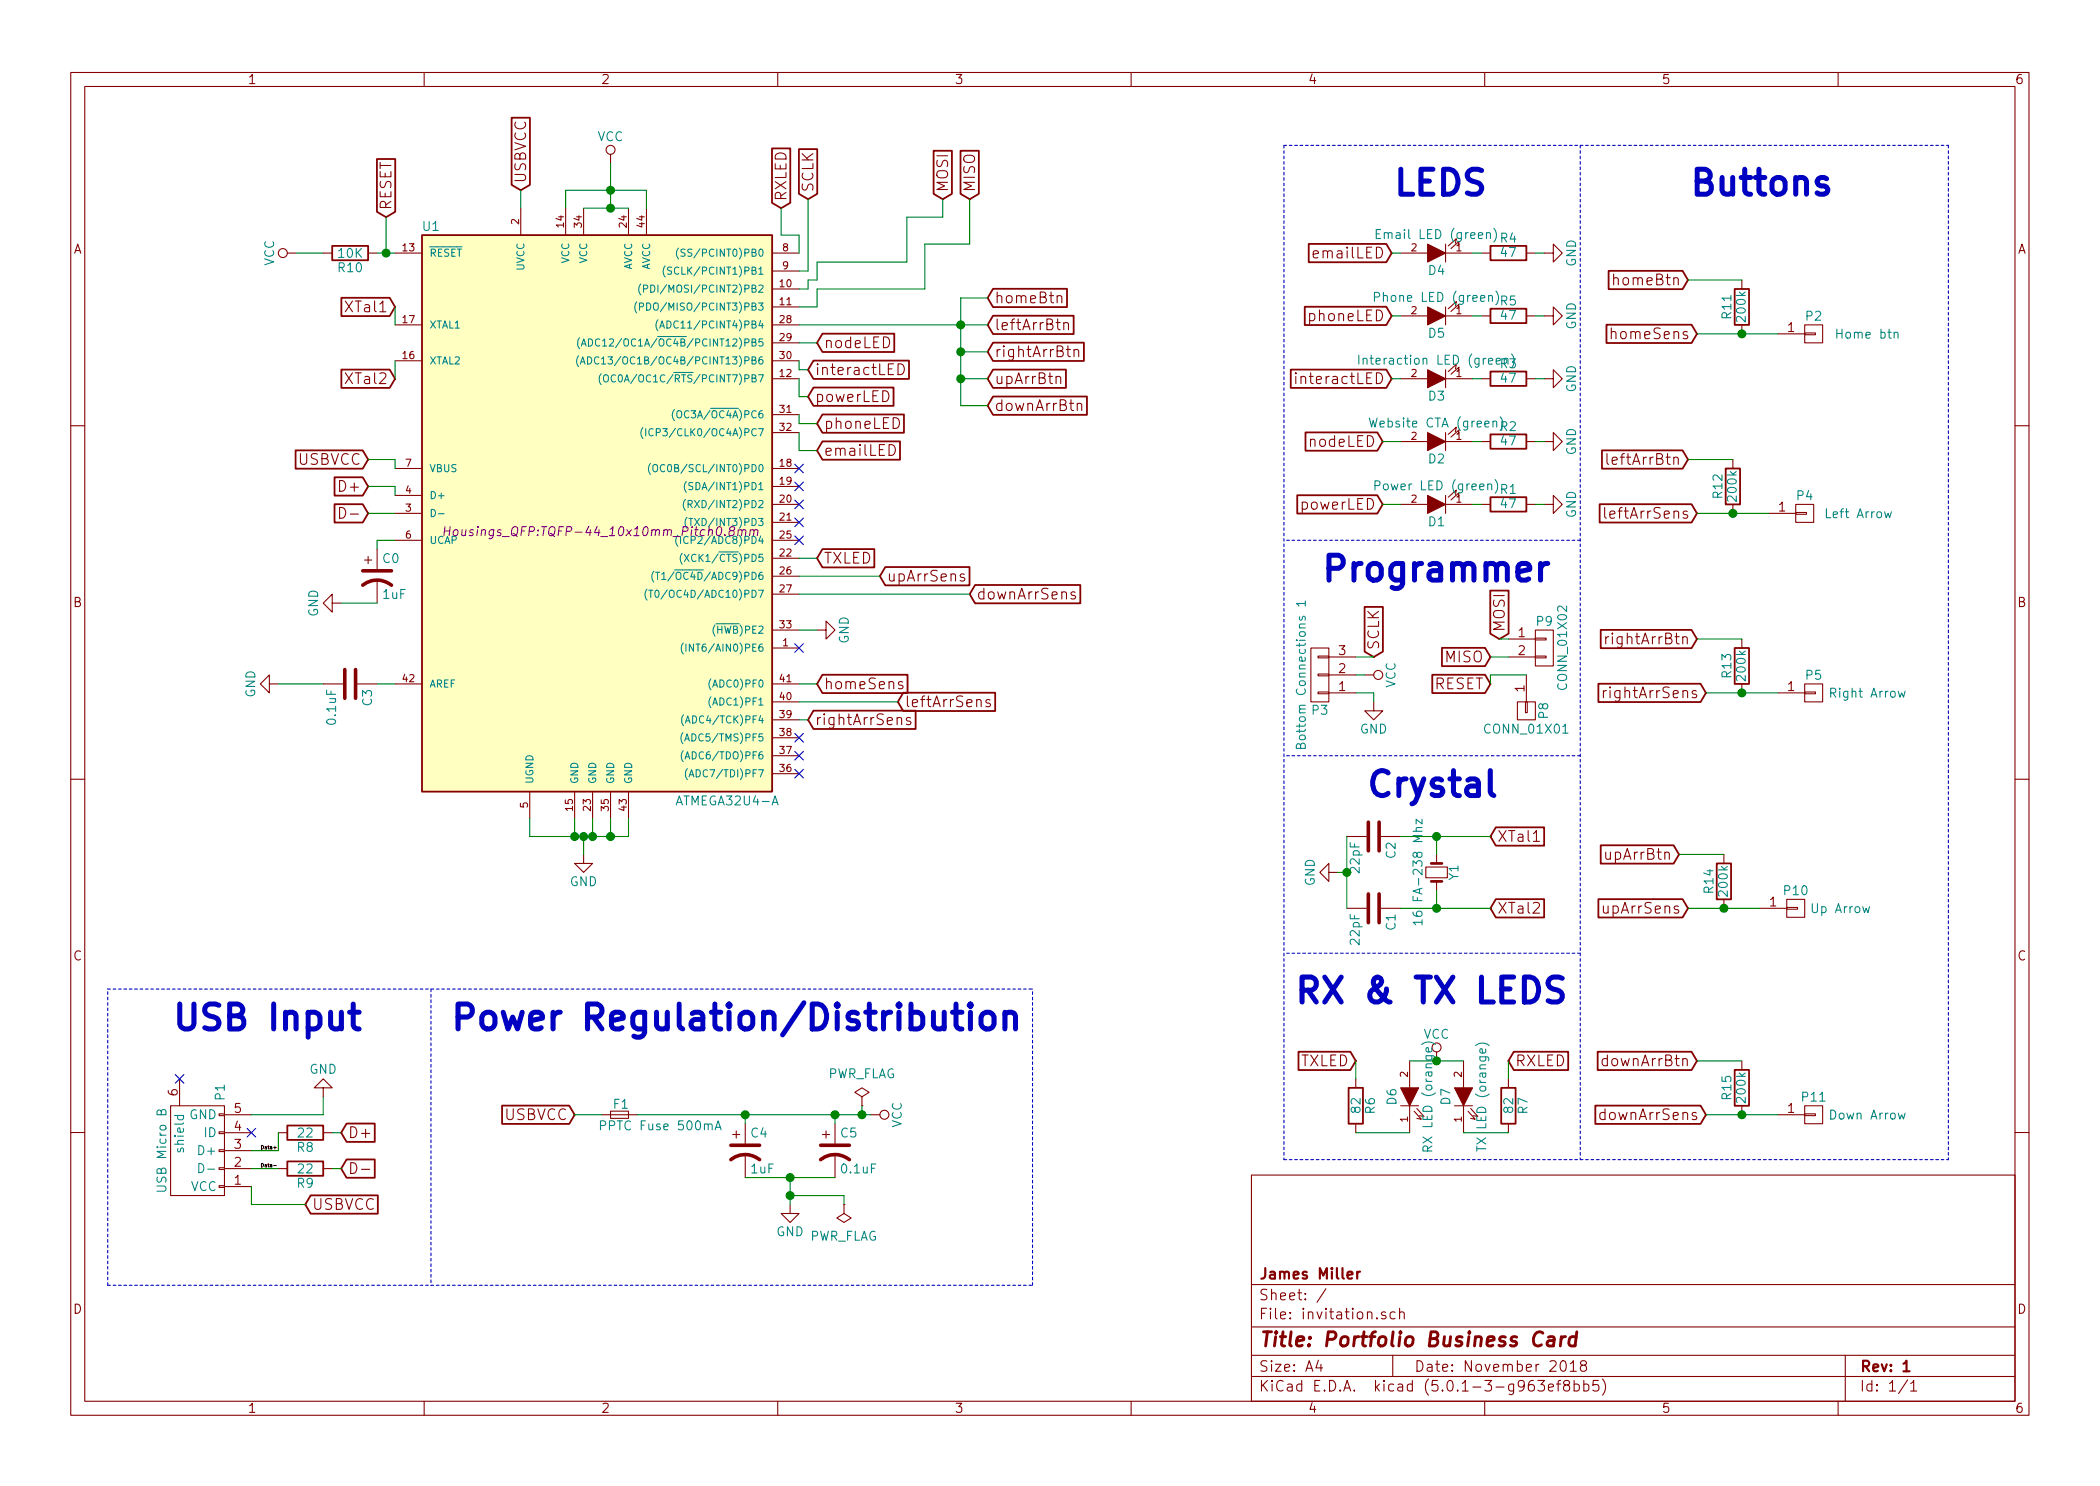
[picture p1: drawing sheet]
EESchema Schematic File Version 4
LIBS:invitation-cache
EELAYER 26 0
EELAYER END
$Descr A4 11693 8268
encoding utf-8
Sheet 1 1
Title "Portfolio Business Card"
Date "November 2018"
Rev "1"
Comp "James Miller"
Comment1 ""
Comment2 ""
Comment3 ""
Comment4 ""
$EndDescr
$Comp
L Device:R R8
U 1 1
P 1700 6300
F 0 "R8" V 1780 6300 50  0000 C CNN
F 1 "22" V 1700 6300 50  0000 C CNN
F 2 "Resistors_SMD:R_0805" V 1630 6300 50  0001 C CNN
F 3 "" H 1700 6300 50  0000 C CNN
	1    1700 6300
	0    1    1    0   
$EndComp
$Comp
L Device:R R10
U 1 1
P 1950 1400
F 0 "R10" V 2030 1400 50  0000 C CNN
F 1 "10K" V 1950 1400 50  0000 C CNN
F 2 "Resistors_SMD:R_0805" V 1880 1400 50  0001 C CNN
F 3 "" H 1950 1400 50  0000 C CNN
	1    1950 1400
	0    1    1    0   
$EndComp
$Comp
L Device:R R6
U 1 1
P 7550 6150
F 0 "R6" V 7630 6150 50  0000 C CNN
F 1 "82" V 7550 6150 50  0000 C CNN
F 2 "Resistors_SMD:R_0805" V 7480 6150 50  0001 C CNN
F 3 "" H 7550 6150 50  0000 C CNN
	1    7550 6150
	1    0    0    -1  
$EndComp
$Comp
L Device:R R9
U 1 1
P 1700 6500
F 0 "R9" V 1780 6500 50  0000 C CNN
F 1 "22" V 1700 6500 50  0000 C CNN
F 2 "Resistors_SMD:R_0805" V 1630 6500 50  0001 C CNN
F 3 "" H 1700 6500 50  0000 C CNN
	1    1700 6500
	0    1    1    0   
$EndComp
$Comp
L Device:R R7
U 1 1
P 8400 6150
F 0 "R7" V 8480 6150 50  0000 C CNN
F 1 "82" V 8400 6150 50  0000 C CNN
F 2 "Resistors_SMD:R_0805" V 8330 6150 50  0001 C CNN
F 3 "" H 8400 6150 50  0000 C CNN
	1    8400 6150
	1    0    0    -1  
$EndComp
$Comp
L Device:C C3
U 1 1
P 1950 3800
F 0 "C3" H 1975 3900 50  0000 L CNN
F 1 "0.1uF" H 1975 3700 50  0000 L CNN
F 2 "Capacitors_SMD:C_0805" H 1988 3650 50  0001 C CNN
F 3 "" H 1950 3800 50  0000 C CNN
	1    1950 3800
	0    1    1    0   
$EndComp
$Comp
L power:GND #PWR01
U 1 1
P 7450 4850
F 0 "#PWR01" H 7450 4600 50  0001 C CNN
F 1 "GND" H 7450 4700 50  0000 C CNN
F 2 "" H 7450 4850 50  0000 C CNN
F 3 "" H 7450 4850 50  0000 C CNN
	1    7450 4850
	0    1    1    0   
$EndComp
$Comp
L power:GND #PWR02
U 1 1
P 1550 3800
F 0 "#PWR02" H 1550 3550 50  0001 C CNN
F 1 "GND" H 1550 3650 50  0000 C CNN
F 2 "" H 1550 3800 50  0000 C CNN
F 3 "" H 1550 3800 50  0000 C CNN
	1    1550 3800
	0    1    1    0   
$EndComp
$Comp
L invitation-rescue:USB_OTG P1
U 1 1
P 1100 6400
F 0 "P1" H 1425 6275 50  0000 C CNN
F 1 "USB Micro B" H 1100 6600 50  0000 C CNN
F 2 "Connect:USB_Micro-B" V 1050 6300 50  0001 C CNN
F 3 "" V 1050 6300 50  0000 C CNN
	1    1100 6400
	0    -1   -1   0   
$EndComp
NoConn ~ 1000 6000
NoConn ~ 1400 6300
Text GLabel 1700 6700 2    60   Input ~ 0
USBVCC
Text GLabel 1900 6300 2    60   Input ~ 0
D+
Text GLabel 1900 6500 2    60   Input ~ 0
D-
Text GLabel 2050 2700 0    60   Input ~ 0
D+
Text GLabel 2050 2850 0    60   Input ~ 0
D-
$Comp
L power:GND #PWR03
U 1 1
P 3250 4750
F 0 "#PWR03" H 3250 4500 50  0001 C CNN
F 1 "GND" H 3250 4600 50  0000 C CNN
F 2 "" H 3250 4750 50  0000 C CNN
F 3 "" H 3250 4750 50  0000 C CNN
	1    3250 4750
	1    0    0    -1  
$EndComp
Text GLabel 2050 2550 0    60   Input ~ 0
USBVCC
Text GLabel 2900 1050 1    60   Input ~ 0
USBVCC
$Comp
L power:GND #PWR04
U 1 1
P 1900 3350
F 0 "#PWR04" H 1900 3100 50  0001 C CNN
F 1 "GND" H 1900 3200 50  0000 C CNN
F 2 "" H 1900 3350 50  0000 C CNN
F 3 "" H 1900 3350 50  0000 C CNN
	1    1900 3350
	0    1    1    0   
$EndComp
$Comp
L invitation-rescue:LED D5
U 1 1
P 8000 1750
F 0 "D5" H 8000 1850 50  0000 C CNN
F 1 "Phone LED (green)" H 8000 1650 50  0000 C CNN
F 2 "LEDs:LED_0805" H 8000 1750 50  0001 C CNN
F 3 "" H 8000 1750 50  0000 C CNN
	1    8000 1750
	-1   0    0    1   
$EndComp
$Comp
L invitation-rescue:LED D4
U 1 1
P 8000 1400
F 0 "D4" H 8000 1500 50  0000 C CNN
F 1 "Email LED (green)" H 8000 1300 50  0000 C CNN
F 2 "LEDs:LED_0805" H 8000 1400 50  0001 C CNN
F 3 "" H 8000 1400 50  0000 C CNN
	1    8000 1400
	-1   0    0    1   
$EndComp
$Comp
L invitation-rescue:F_Small F1
U 1 1
P 3450 6200
F 0 "F1" H 3410 6260 50  0000 L CNN
F 1 "PPTC Fuse 500mA" H 3330 6140 50  0000 L CNN
F 2 "Fuse_Holders_and_Fuses:Fuse_SMD1206_Reflow" H 3450 6200 50  0001 C CNN
F 3 "" H 3450 6200 50  0000 C CNN
	1    3450 6200
	1    0    0    -1  
$EndComp
Text GLabel 3200 6200 0    60   Input ~ 0
USBVCC
$Comp
L Device:CP1 C4
U 1 1
P 4150 6400
F 0 "C4" H 4175 6500 50  0000 L CNN
F 1 "1uF" H 4175 6300 50  0000 L CNN
F 2 "Capacitors_Tantalum_SMD:CP_Tantalum_Case-R_EIA-2012-12_Reflow" H 4150 6400 50  0001 C CNN
F 3 "" H 4150 6400 50  0000 C CNN
	1    4150 6400
	1    0    0    -1  
$EndComp
$Comp
L power:GND #PWR05
U 1 1
P 4400 6700
F 0 "#PWR05" H 4400 6450 50  0001 C CNN
F 1 "GND" H 4400 6550 50  0000 C CNN
F 2 "" H 4400 6700 50  0000 C CNN
F 3 "" H 4400 6700 50  0000 C CNN
	1    4400 6700
	1    0    0    -1  
$EndComp
$Comp
L power:GND #PWR06
U 1 1
P 1800 6100
F 0 "#PWR06" H 1800 5850 50  0001 C CNN
F 1 "GND" H 1800 5950 50  0000 C CNN
F 2 "" H 1800 6100 50  0000 C CNN
F 3 "" H 1800 6100 50  0000 C CNN
	1    1800 6100
	-1   0    0    1   
$EndComp
$Comp
L power:PWR_FLAG #FLG07
U 1 1
P 4700 6700
F 0 "#FLG07" H 4700 6795 50  0001 C CNN
F 1 "PWR_FLAG" H 4700 6880 50  0000 C CNN
F 2 "" H 4700 6700 50  0000 C CNN
F 3 "" H 4700 6700 50  0000 C CNN
	1    4700 6700
	-1   0    0    1   
$EndComp
$Comp
L Device:CP1 C5
U 1 1
P 4650 6400
F 0 "C5" H 4675 6500 50  0000 L CNN
F 1 "0.1uF" H 4675 6300 50  0000 L CNN
F 2 "Capacitors_Tantalum_SMD:CP_Tantalum_Case-R_EIA-2012-12_Reflow" H 4650 6400 50  0001 C CNN
F 3 "" H 4650 6400 50  0000 C CNN
	1    4650 6400
	1    0    0    -1  
$EndComp
$Comp
L power:PWR_FLAG #FLG08
U 1 1
P 4800 6150
F 0 "#FLG08" H 4800 6245 50  0001 C CNN
F 1 "PWR_FLAG" H 4800 6330 50  0000 C CNN
F 2 "" H 4800 6150 50  0000 C CNN
F 3 "" H 4800 6150 50  0000 C CNN
	1    4800 6150
	1    0    0    -1  
$EndComp
$Comp
L power:VCC #PWR09
U 1 1
P 3400 900
F 0 "#PWR09" H 3400 750 50  0001 C CNN
F 1 "VCC" H 3400 1050 50  0000 C CNN
F 2 "" H 3400 900 50  0000 C CNN
F 3 "" H 3400 900 50  0000 C CNN
	1    3400 900 
	1    0    0    -1  
$EndComp
$Comp
L power:VCC #PWR010
U 1 1
P 8000 5900
F 0 "#PWR010" H 8000 5750 50  0001 C CNN
F 1 "VCC" H 8000 6050 50  0000 C CNN
F 2 "" H 8000 5900 50  0000 C CNN
F 3 "" H 8000 5900 50  0000 C CNN
	1    8000 5900
	1    0    0    -1  
$EndComp
$Comp
L power:VCC #PWR011
U 1 1
P 1650 1400
F 0 "#PWR011" H 1650 1250 50  0001 C CNN
F 1 "VCC" H 1650 1550 50  0000 C CNN
F 2 "" H 1650 1400 50  0000 C CNN
F 3 "" H 1650 1400 50  0000 C CNN
	1    1650 1400
	0    -1   -1   0   
$EndComp
$Comp
L power:VCC #PWR012
U 1 1
P 4850 6200
F 0 "#PWR012" H 4850 6050 50  0001 C CNN
F 1 "VCC" H 4850 6350 50  0000 C CNN
F 2 "" H 4850 6200 50  0000 C CNN
F 3 "" H 4850 6200 50  0000 C CNN
	1    4850 6200
	0    1    1    0   
$EndComp
$Comp
L power:GND #PWR013
U 1 1
P 4550 3500
F 0 "#PWR013" H 4550 3250 50  0001 C CNN
F 1 "GND" H 4550 3350 50  0000 C CNN
F 2 "" H 4550 3500 50  0000 C CNN
F 3 "" H 4550 3500 50  0000 C CNN
	1    4550 3500
	0    -1   -1   0   
$EndComp
Text Notes 950  5750 0    139  ~ 28
USB Input
Text Notes 2500 5750 0    139  ~ 28
Power Regulation/Distribution
$Comp
L Device:CP1 C0
U 1 1
P 2100 3200
F 0 "C0" H 2125 3300 50  0000 L CNN
F 1 "1uF" H 2125 3100 50  0000 L CNN
F 2 "Capacitors_Tantalum_SMD:CP_Tantalum_Case-R_EIA-2012-12_Reflow" H 2100 3200 50  0001 C CNN
F 3 "" H 2100 3200 50  0000 C CNN
	1    2100 3200
	1    0    0    -1  
$EndComp
$Comp
L invitation-rescue:LED D1
U 1 1
P 8000 2800
F 0 "D1" H 8000 2900 50  0000 C CNN
F 1 "Power LED (green)" H 8000 2700 50  0000 C CNN
F 2 "LEDs:LED_0805" H 8000 2800 50  0001 C CNN
F 3 "" H 8000 2800 50  0000 C CNN
	1    8000 2800
	-1   0    0    1   
$EndComp
$Comp
L Device:R R1
U 1 1
P 8400 2800
F 0 "R1" V 8480 2800 50  0000 C CNN
F 1 "47" V 8400 2800 50  0000 C CNN
F 2 "Resistors_SMD:R_0805" V 8330 2800 50  0001 C CNN
F 3 "" H 8400 2800 50  0000 C CNN
	1    8400 2800
	0    -1   -1   0   
$EndComp
$Comp
L power:GND #PWR015
U 1 1
P 8600 2800
F 0 "#PWR015" H 8600 2550 50  0001 C CNN
F 1 "GND" H 8600 2650 50  0000 C CNN
F 2 "" H 8600 2800 50  0000 C CNN
F 3 "" H 8600 2800 50  0000 C CNN
	1    8600 2800
	0    -1   -1   0   
$EndComp
Text GLabel 4550 1900 2    60   Input ~ 0
nodeLED
$Comp
L invitation-rescue:LED D3
U 1 1
P 8000 2100
F 0 "D3" H 8000 2200 50  0000 C CNN
F 1 "Interaction LED (green)" H 8000 2000 50  0000 C CNN
F 2 "LEDs:LED_0805" H 8000 2100 50  0001 C CNN
F 3 "" H 8000 2100 50  0000 C CNN
	1    8000 2100
	-1   0    0    1   
$EndComp
$Comp
L Device:R R2
U 1 1
P 8400 2450
F 0 "R2" V 8480 2450 50  0000 C CNN
F 1 "47" V 8400 2450 50  0000 C CNN
F 2 "Resistors_SMD:R_0805" V 8330 2450 50  0001 C CNN
F 3 "" H 8400 2450 50  0000 C CNN
	1    8400 2450
	0    -1   -1   0   
$EndComp
$Comp
L power:GND #PWR016
U 1 1
P 8600 2450
F 0 "#PWR016" H 8600 2200 50  0001 C CNN
F 1 "GND" H 8600 2300 50  0000 C CNN
F 2 "" H 8600 2450 50  0000 C CNN
F 3 "" H 8600 2450 50  0000 C CNN
	1    8600 2450
	0    -1   -1   0   
$EndComp
Text GLabel 7700 2450 0    60   Input ~ 0
nodeLED
Text GLabel 4500 2050 2    60   Input ~ 0
interactLED
$Comp
L invitation-rescue:LED D2
U 1 1
P 8000 2450
F 0 "D2" H 8000 2550 50  0000 C CNN
F 1 "Website CTA (green)" H 8000 2350 50  0000 C CNN
F 2 "LEDs:LED_0805" H 8000 2450 50  0001 C CNN
F 3 "" H 8000 2450 50  0000 C CNN
	1    8000 2450
	-1   0    0    1   
$EndComp
$Comp
L Device:R R3
U 1 1
P 8400 2100
F 0 "R3" V 8480 2100 50  0000 C CNN
F 1 "47" V 8400 2100 50  0000 C CNN
F 2 "Resistors_SMD:R_0805" V 8330 2100 50  0001 C CNN
F 3 "" H 8400 2100 50  0000 C CNN
	1    8400 2100
	0    -1   -1   0   
$EndComp
$Comp
L power:GND #PWR017
U 1 1
P 8600 2100
F 0 "#PWR017" H 8600 1850 50  0001 C CNN
F 1 "GND" H 8600 1950 50  0000 C CNN
F 2 "" H 8600 2100 50  0000 C CNN
F 3 "" H 8600 2100 50  0000 C CNN
	1    8600 2100
	0    -1   -1   0   
$EndComp
Text GLabel 7750 2100 0    60   Input ~ 0
interactLED
Text Notes 7750 1100 0    139  ~ 28
LEDS
Text GLabel 4500 4000 2    60   Input ~ 0
rightArrSens
Text GLabel 5000 3900 2    60   Input ~ 0
leftArrSens
Text GLabel 4550 3800 2    60   Input ~ 0
homeSens
Text GLabel 9400 1550 0    60   Input ~ 0
homeBtn
Text GLabel 9400 2550 0    60   Input ~ 0
leftArrBtn
Text GLabel 9450 3550 0    60   Input ~ 0
rightArrBtn
$Comp
L invitation-rescue:CONN_01X01 P2
U 1 1
P 10100 1850
F 0 "P2" H 10100 1950 50  0000 C CNN
F 1 "Home btn" H 10400 1850 50  0000 C CNN
F 2 "newAssets:JMLogoFinalSS" H 10100 1850 50  0001 C CNN
F 3 "" H 10100 1850 50  0000 C CNN
	1    10100 1850
	1    0    0    -1  
$EndComp
$Comp
L invitation-rescue:CONN_01X01 P4
U 1 1
P 10050 2850
F 0 "P4" H 10050 2950 50  0000 C CNN
F 1 "Left Arrow" H 10350 2850 50  0000 C CNN
F 2 "newAssets:leftArrowSS" H 10050 2850 50  0001 C CNN
F 3 "" H 10050 2850 50  0000 C CNN
	1    10050 2850
	1    0    0    -1  
$EndComp
$Comp
L invitation-rescue:CONN_01X01 P5
U 1 1
P 10100 3850
F 0 "P5" H 10100 3950 50  0000 C CNN
F 1 "Right Arrow" H 10400 3850 50  0000 C CNN
F 2 "newAssets:rightArrowSS" H 10100 3850 50  0001 C CNN
F 3 "" H 10100 3850 50  0000 C CNN
	1    10100 3850
	1    0    0    -1  
$EndComp
Text Notes 9400 1100 0    139  ~ 28
Buttons
Text GLabel 2150 1200 1    60   Input ~ 0
RESET
Text GLabel 5250 1100 1    60   Input ~ 0
MOSI
Text GLabel 5400 1100 1    60   Input ~ 0
MISO
Text GLabel 4500 1100 1    60   Input ~ 0
SCLK
Text Notes 7350 3250 0    139  ~ 28
Programmer
$Comp
L Device:C C2
U 1 1
P 7650 4650
F 0 "C2" H 7675 4750 50  0000 L CNN
F 1 "22pF" H 7675 4550 50  0000 L CNN
F 2 "Capacitors_SMD:C_0805" H 7688 4500 50  0001 C CNN
F 3 "" H 7650 4650 50  0000 C CNN
	1    7650 4650
	0    1    1    0   
$EndComp
$Comp
L Device:C C1
U 1 1
P 7650 5050
F 0 "C1" H 7675 5150 50  0000 L CNN
F 1 "22pF" H 7675 4950 50  0000 L CNN
F 2 "Capacitors_SMD:C_0805" H 7688 4900 50  0001 C CNN
F 3 "" H 7650 5050 50  0000 C CNN
	1    7650 5050
	0    1    1    0   
$EndComp
$Comp
L invitation-rescue:ATMEGA32U4-A U1
U 1 1
P 3350 2950
F 0 "U1" H 2400 4650 50  0000 C CNN
F 1 "ATMEGA32U4-A" H 4050 1450 50  0000 C CNN
F 2 "Housings_QFP:TQFP-44_10x10mm_Pitch0.8mm" H 3350 2950 50  0000 C CIN
F 3 "" H 4450 4050 50  0000 C CNN
	1    3350 2950
	1    0    0    -1  
$EndComp
$Comp
L Device:Crystal_Small Y1
U 1 1
P 8000 4850
F 0 "Y1" H 8000 4950 50  0000 C CNN
F 1 "16 FA-238 Mhz" H 8000 4750 50  0000 C CNN
F 2 "assets:crystal_FA238-TSX3225" H 8000 4850 50  0001 C CNN
F 3 "" H 8000 4850 50  0000 C CNN
	1    8000 4850
	0    1    1    0   
$EndComp
Text Label 1450 6400 0    20   ~ 0
Data+
Text Label 1450 6500 0    20   ~ 0
Data-
NoConn ~ 4450 3600
$Comp
L invitation-rescue:LED D6
U 1 1
P 7850 6100
F 0 "D6" H 7850 6200 50  0000 C CNN
F 1 "RX LED (orange)" H 7850 6000 50  0000 C CNN
F 2 "LEDs:LED_0805" H 7850 6100 50  0001 C CNN
F 3 "" H 7850 6100 50  0000 C CNN
	1    7850 6100
	0    -1   -1   0   
$EndComp
$Comp
L Device:R R4
U 1 1
P 8400 1400
F 0 "R4" V 8480 1400 50  0000 C CNN
F 1 "47" V 8400 1400 50  0000 C CNN
F 2 "Resistors_SMD:R_0805" V 8330 1400 50  0001 C CNN
F 3 "" H 8400 1400 50  0000 C CNN
	1    8400 1400
	0    -1   -1   0   
$EndComp
$Comp
L power:GND #PWR018
U 1 1
P 8600 1400
F 0 "#PWR018" H 8600 1150 50  0001 C CNN
F 1 "GND" H 8600 1250 50  0000 C CNN
F 2 "" H 8600 1400 50  0000 C CNN
F 3 "" H 8600 1400 50  0000 C CNN
	1    8600 1400
	0    -1   -1   0   
$EndComp
Text GLabel 7750 1400 0    60   Input ~ 0
emailLED
$Comp
L invitation-rescue:LED D7
U 1 1
P 8150 6100
F 0 "D7" H 8150 6200 50  0000 C CNN
F 1 "TX LED (orange)" H 8150 6000 50  0000 C CNN
F 2 "LEDs:LED_0805" H 8150 6100 50  0001 C CNN
F 3 "" H 8150 6100 50  0000 C CNN
	1    8150 6100
	0    -1   -1   0   
$EndComp
$Comp
L Device:R R5
U 1 1
P 8400 1750
F 0 "R5" V 8480 1750 50  0000 C CNN
F 1 "47" V 8400 1750 50  0000 C CNN
F 2 "Resistors_SMD:R_0805" V 8330 1750 50  0001 C CNN
F 3 "" H 8400 1750 50  0000 C CNN
	1    8400 1750
	0    -1   -1   0   
$EndComp
$Comp
L power:GND #PWR019
U 1 1
P 8600 1750
F 0 "#PWR019" H 8600 1500 50  0001 C CNN
F 1 "GND" H 8600 1600 50  0000 C CNN
F 2 "" H 8600 1750 50  0000 C CNN
F 3 "" H 8600 1750 50  0000 C CNN
	1    8600 1750
	0    -1   -1   0   
$EndComp
Text GLabel 7750 1750 0    60   Input ~ 0
phoneLED
Text GLabel 4550 2350 2    60   Input ~ 0
phoneLED
Text GLabel 4550 2500 2    60   Input ~ 0
emailLED
Text GLabel 4350 1150 1    60   Input ~ 0
RXLED
Text GLabel 4550 3100 2    60   Input ~ 0
TXLED
Text GLabel 8400 5900 2    60   Input ~ 0
RXLED
Text GLabel 7550 5900 0    60   Input ~ 0
TXLED
Text Notes 7200 5600 0    139  ~ 28
RX & TX LEDS
$Comp
L invitation-rescue:CONN_01X03 P3
U 1 1
P 7350 3750
F 0 "P3" H 7350 3950 50  0000 C CNN
F 1 "Bottom Connections 1" V 7450 3750 50  0000 C CNN
F 2 "newAssets:SL-103-X-XX_1x03" H 7350 3750 50  0001 C CNN
F 3 "" H 7350 3750 50  0000 C CNN
	1    7350 3750
	-1   0    0    1   
$EndComp
Text GLabel 8300 3650 0    60   Input ~ 0
MISO
Text GLabel 7650 3650 1    60   Input ~ 0
SCLK
Text GLabel 8300 3800 0    60   Input ~ 0
RESET
$Comp
L power:VCC #PWR021
U 1 1
P 7600 3750
F 0 "#PWR021" H 7600 3600 50  0001 C CNN
F 1 "VCC" H 7600 3900 50  0000 C CNN
F 2 "" H 7600 3750 50  0000 C CNN
F 3 "" H 7600 3750 50  0000 C CNN
	1    7600 3750
	0    1    1    0   
$EndComp
Text GLabel 8350 3550 1    60   Input ~ 0
MOSI
$Comp
L power:GND #PWR022
U 1 1
P 7650 3900
F 0 "#PWR022" H 7650 3650 50  0001 C CNN
F 1 "GND" H 7650 3750 50  0000 C CNN
F 2 "" H 7650 3900 50  0000 C CNN
F 3 "" H 7650 3900 50  0000 C CNN
	1    7650 3900
	1    0    0    -1  
$EndComp
Text Notes 7600 4450 0    139  ~ 28
Crystal
Text GLabel 2200 1700 0    60   Input ~ 0
XTal1
Text GLabel 2200 2100 0    60   Input ~ 0
XTal2
Text GLabel 8300 4650 2    60   Input ~ 0
XTal1
Text GLabel 8300 5050 2    60   Input ~ 0
XTal2
$Comp
L invitation-rescue:CONN_01X01 P8
U 1 1
P 8500 3950
F 0 "P8" H 8500 4050 50  0000 C CNN
F 1 "CONN_01X01" V 8600 3950 50  0000 C CNN
F 2 "newAssets:SL-101-X-XX_1x01" H 8500 3950 50  0001 C CNN
F 3 "" H 8500 3950 50  0000 C CNN
	1    8500 3950
	0    1    1    0   
$EndComp
$Comp
L invitation-rescue:CONN_01X02 P9
U 1 1
P 8600 3600
F 0 "P9" H 8600 3750 50  0000 C CNN
F 1 "CONN_01X02" V 8700 3600 50  0000 C CNN
F 2 "newAssets:SL-102-X-XX_1x02" H 8600 3600 50  0001 C CNN
F 3 "" H 8600 3600 50  0000 C CNN
	1    8600 3600
	1    0    0    -1  
$EndComp
Wire Wire Line
	8300 3750 8500 3750
Wire Wire Line
	8300 3800 8300 3750
Wire Wire Line
	8300 5050 8000 5050
Wire Wire Line
	7800 4650 8000 4650
Wire Wire Line
	7650 3850 7650 3900
Wire Wire Line
	8300 3650 8400 3650
Wire Wire Line
	7600 3750 7550 3750
Wire Wire Line
	8350 3550 8400 3550
Wire Wire Line
	7650 3850 7550 3850
Wire Wire Line
	7650 3650 7550 3650
Wire Wire Line
	3200 6200 3350 6200
Wire Wire Line
	4500 4000 4450 4000
Wire Wire Line
	4450 3900 5000 3900
Wire Wire Line
	4550 3800 4450 3800
Connection ~ 8000 5900
Wire Wire Line
	7850 5900 8000 5900
Wire Wire Line
	4350 1300 4350 1150
Wire Wire Line
	4450 1300 4350 1300
Wire Wire Line
	4450 3100 4550 3100
Wire Wire Line
	8400 5900 8400 6000
Wire Wire Line
	7550 5900 7550 6000
Wire Wire Line
	7750 1750 7800 1750
Wire Wire Line
	8550 1750 8600 1750
Wire Wire Line
	8200 1750 8250 1750
Wire Wire Line
	7750 1400 7800 1400
Wire Wire Line
	8550 1400 8600 1400
Wire Wire Line
	8200 1400 8250 1400
Wire Wire Line
	1400 6400 1550 6400
Wire Wire Line
	1550 6400 1550 6300
Wire Wire Line
	1400 6500 1550 6500
Wire Wire Line
	8000 5050 8000 4950
Wire Wire Line
	8000 4650 8000 4750
Connection ~ 8000 5050
Wire Wire Line
	2200 2100 2200 2000
Connection ~ 8000 4650
Wire Wire Line
	2200 1700 2200 1800
Connection ~ 7500 4850
Wire Wire Line
	7500 4850 7450 4850
Wire Wire Line
	7500 4650 7500 4850
Wire Wire Line
	5400 1350 5400 1100
Wire Wire Line
	5150 1350 5400 1350
Wire Wire Line
	5150 1600 5150 1350
Wire Wire Line
	4550 1600 5150 1600
Wire Wire Line
	5250 1200 5250 1100
Wire Wire Line
	5050 1200 5250 1200
Wire Wire Line
	5050 1450 5050 1200
Wire Wire Line
	4550 1450 5050 1450
Connection ~ 2150 1400
Wire Wire Line
	2150 1400 2150 1200
Wire Wire Line
	4500 1100 4500 1500
Wire Wire Line
	4500 1500 4450 1500
Wire Wire Line
	4550 1550 4550 1450
Wire Wire Line
	4500 1550 4550 1550
Wire Wire Line
	4500 1600 4500 1550
Wire Wire Line
	4550 1700 4550 1600
Wire Wire Line
	4450 1700 4550 1700
Wire Wire Line
	4450 1300 4450 1400
Wire Wire Line
	4450 1600 4500 1600
Wire Wire Line
	7750 2100 7800 2100
Wire Wire Line
	8550 2100 8600 2100
Wire Wire Line
	8200 2100 8250 2100
Wire Wire Line
	4450 2050 4450 2000
Wire Wire Line
	4500 2050 4450 2050
Wire Wire Line
	7700 2450 7800 2450
Wire Wire Line
	8550 2450 8600 2450
Wire Wire Line
	8200 2450 8250 2450
Wire Wire Line
	4550 1900 4450 1900
Wire Wire Line
	8550 2800 8600 2800
Wire Wire Line
	8200 2800 8250 2800
Wire Notes Line
	5750 7150 5750 5500
Wire Notes Line
	600  7150 600  5500
Wire Notes Line
	600  7150 5750 7150
Wire Notes Line
	2400 5500 2400 7150
Wire Notes Line
	600  5500 5750 5500
Wire Wire Line
	4550 3500 4450 3500
Connection ~ 4400 6650
Wire Wire Line
	4700 6650 4400 6650
Wire Wire Line
	4700 6700 4700 6650
Connection ~ 4400 6550
Wire Wire Line
	4400 6550 4400 6650
Wire Wire Line
	4150 6550 4400 6550
Connection ~ 4800 6200
Wire Wire Line
	4800 6150 4800 6200
Wire Wire Line
	8150 6300 8400 6300
Wire Wire Line
	3150 1050 3400 1050
Wire Wire Line
	3600 1050 3600 1150
Wire Wire Line
	3550 6200 4150 6200
Wire Wire Line
	4150 6250 4150 6200
Wire Wire Line
	4650 6200 4650 6250
Wire Wire Line
	3500 4650 3500 4550
Wire Wire Line
	1400 6700 1400 6600
Wire Wire Line
	1800 6100 1800 6200
Connection ~ 4650 6200
Connection ~ 4150 6200
Wire Wire Line
	7550 6300 7850 6300
Wire Wire Line
	2100 1400 2150 1400
Wire Wire Line
	1650 1400 1800 1400
Connection ~ 3400 1150
Connection ~ 3400 1050
Wire Wire Line
	3250 1150 3400 1150
Wire Wire Line
	3400 900  3400 1050
Wire Wire Line
	3150 1150 3150 1050
Wire Wire Line
	1900 3350 2100 3350
Wire Wire Line
	2100 3000 2100 3050
Wire Wire Line
	2200 3000 2100 3000
Wire Wire Line
	2200 2550 2200 2600
Wire Wire Line
	2050 2550 2200 2550
Wire Wire Line
	2900 1050 2900 1150
Connection ~ 3400 4650
Wire Wire Line
	3400 4550 3400 4650
Connection ~ 3300 4650
Wire Wire Line
	3300 4550 3300 4650
Connection ~ 3200 4650
Wire Wire Line
	3200 4550 3200 4650
Connection ~ 3250 4650
Wire Wire Line
	2950 4550 2950 4650
Wire Wire Line
	3250 4650 3250 4750
Wire Wire Line
	2950 4650 3200 4650
Wire Wire Line
	2200 2700 2050 2700
Wire Wire Line
	2200 2750 2200 2700
Wire Wire Line
	2200 2850 2050 2850
Wire Wire Line
	1900 6500 1850 6500
Wire Wire Line
	1900 6300 1850 6300
Wire Wire Line
	1400 6700 1700 6700
Wire Wire Line
	1800 6200 1400 6200
Wire Wire Line
	1800 3800 1550 3800
Wire Wire Line
	2200 3800 2100 3800
Wire Wire Line
	8000 5900 8150 5900
Wire Wire Line
	8000 5050 7800 5050
Wire Wire Line
	8000 4650 8300 4650
Wire Wire Line
	7500 4850 7500 5050
Wire Wire Line
	2150 1400 2200 1400
Wire Wire Line
	4400 6650 4400 6700
Wire Wire Line
	4400 6550 4650 6550
Wire Wire Line
	4800 6200 4850 6200
Wire Wire Line
	4650 6200 4800 6200
Wire Wire Line
	4150 6200 4650 6200
Wire Wire Line
	3400 1150 3500 1150
Wire Wire Line
	3400 1050 3600 1050
Wire Wire Line
	3400 1050 3400 1150
Wire Wire Line
	3400 4650 3500 4650
Wire Wire Line
	3300 4650 3400 4650
Wire Wire Line
	3200 4650 3250 4650
Wire Wire Line
	3250 4650 3300 4650
$Comp
L Device:R R11
U 1 1
P 9700 1700
F 0 "R11" V 9780 1700 50  0000 C CNN
F 1 "200k" V 9700 1700 50  0000 C CNN
F 2 "Resistor_SMD:R_0805_2012Metric" V 9630 1700 50  0001 C CNN
F 3 "" H 9700 1700 50  0000 C CNN
	1    9700 1700
	-1   0    0    1   
$EndComp
Text GLabel 9450 1850 0    60   Input ~ 0
homeSens
$Comp
L Device:R R12
U 1 1
P 9650 2700
F 0 "R12" V 9730 2700 50  0000 C CNN
F 1 "200k" V 9650 2700 50  0000 C CNN
F 2 "Resistor_SMD:R_0805_2012Metric" V 9580 2700 50  0001 C CNN
F 3 "" H 9650 2700 50  0000 C CNN
	1    9650 2700
	-1   0    0    1   
$EndComp
$Comp
L Device:R R13
U 1 1
P 9700 3700
F 0 "R13" V 9780 3700 50  0000 C CNN
F 1 "200k" V 9700 3700 50  0000 C CNN
F 2 "Resistor_SMD:R_0805_2012Metric" V 9630 3700 50  0001 C CNN
F 3 "" H 9700 3700 50  0000 C CNN
	1    9700 3700
	-1   0    0    1   
$EndComp
Text GLabel 9450 2850 0    60   Input ~ 0
leftArrSens
Text GLabel 9500 3850 0    60   Input ~ 0
rightArrSens
Text GLabel 9350 4750 0    60   Input ~ 0
upArrBtn
$Comp
L invitation-rescue:CONN_01X01 P10
U 1 1
P 10000 5050
F 0 "P10" H 10000 5150 50  0000 C CNN
F 1 "Up Arrow" H 10250 5050 50  0000 C CNN
F 2 "newAssets:upArrowSS" H 10000 5050 50  0001 C CNN
F 3 "" H 10000 5050 50  0000 C CNN
	1    10000 5050
	1    0    0    -1  
$EndComp
$Comp
L Device:R R14
U 1 1
P 9600 4900
F 0 "R14" V 9680 4900 50  0000 C CNN
F 1 "200k" V 9600 4900 50  0000 C CNN
F 2 "Resistor_SMD:R_0805_2012Metric" V 9530 4900 50  0001 C CNN
F 3 "" H 9600 4900 50  0000 C CNN
	1    9600 4900
	-1   0    0    1   
$EndComp
Text GLabel 9400 5050 0    60   Input ~ 0
upArrSens
Text GLabel 9450 5900 0    60   Input ~ 0
downArrBtn
$Comp
L invitation-rescue:CONN_01X01 P11
U 1 1
P 10100 6200
F 0 "P11" H 10100 6300 50  0000 C CNN
F 1 "Down Arrow" H 10400 6200 50  0000 C CNN
F 2 "newAssets:downArrowSS" H 10100 6200 50  0001 C CNN
F 3 "" H 10100 6200 50  0000 C CNN
	1    10100 6200
	1    0    0    -1  
$EndComp
$Comp
L Device:R R15
U 1 1
P 9700 6050
F 0 "R15" V 9780 6050 50  0000 C CNN
F 1 "200k" V 9700 6050 50  0000 C CNN
F 2 "Resistor_SMD:R_0805_2012Metric" V 9630 6050 50  0001 C CNN
F 3 "" H 9700 6050 50  0000 C CNN
	1    9700 6050
	-1   0    0    1   
$EndComp
Text GLabel 9500 6200 0    60   Input ~ 0
downArrSens
Wire Notes Line
	7150 800  7150 6450
Wire Notes Line
	7150 800  10850 800 
Wire Notes Line
	8800 5300 7150 5300
Wire Notes Line
	7150 6450 10850 6450
Wire Notes Line
	8800 4200 7150 4200
Text GLabel 5500 1650 2    60   Input ~ 0
homeBtn
Text GLabel 5500 1800 2    60   Input ~ 0
leftArrBtn
Text GLabel 5500 1950 2    60   Input ~ 0
rightArrBtn
Text GLabel 5500 2100 2    60   Input ~ 0
upArrBtn
Text GLabel 5500 2250 2    60   Input ~ 0
downArrBtn
Wire Wire Line
	4450 1800 5350 1800
Wire Wire Line
	5350 1800 5350 1650
Wire Wire Line
	5350 1650 5500 1650
Wire Wire Line
	5350 1800 5500 1800
Connection ~ 5350 1800
Wire Wire Line
	5350 1950 5500 1950
Wire Wire Line
	5350 2100 5500 2100
Wire Wire Line
	5350 1800 5350 1950
Connection ~ 5350 1950
Wire Wire Line
	5350 1950 5350 2100
Wire Wire Line
	5500 2250 5350 2250
Wire Wire Line
	5350 2250 5350 2100
Connection ~ 5350 2100
Wire Wire Line
	9700 1850 9900 1850
Connection ~ 9700 1850
Wire Wire Line
	9850 2850 9650 2850
Connection ~ 9650 2850
Wire Wire Line
	9450 3550 9700 3550
Wire Wire Line
	9500 3850 9700 3850
Wire Wire Line
	9700 3850 9900 3850
Connection ~ 9700 3850
Wire Wire Line
	9450 1850 9700 1850
Wire Wire Line
	9400 1550 9700 1550
Wire Wire Line
	9400 2550 9650 2550
Wire Wire Line
	9450 2850 9650 2850
Wire Wire Line
	9350 4750 9600 4750
Wire Wire Line
	9400 5050 9600 5050
Wire Wire Line
	9800 5050 9600 5050
Connection ~ 9600 5050
Wire Wire Line
	9450 5900 9700 5900
Wire Wire Line
	9500 6200 9700 6200
Wire Wire Line
	9900 6200 9700 6200
Connection ~ 9700 6200
Text GLabel 4900 3200 2    60   Input ~ 0
upArrSens
Wire Wire Line
	4900 3200 4450 3200
Text GLabel 5400 3300 2    60   Input ~ 0
downArrSens
Wire Wire Line
	4450 3300 5400 3300
NoConn ~ 4450 4300
NoConn ~ 4450 4200
NoConn ~ 4450 4100
NoConn ~ 4450 3000
NoConn ~ 4450 2900
NoConn ~ 4450 2800
NoConn ~ 4450 2700
NoConn ~ 4450 2600
Wire Notes Line
	8800 800  8800 6450
Wire Notes Line
	8800 3000 7150 3000
Wire Notes Line
	10850 800  10850 6450
Text GLabel 7700 2800 0    60   Input ~ 0
powerLED
Wire Wire Line
	7700 2800 7800 2800
Text GLabel 4500 2200 2    60   Input ~ 0
powerLED
Wire Wire Line
	4450 2100 4450 2200
Wire Wire Line
	4450 2200 4500 2200
Wire Wire Line
	4450 2300 4450 2350
Wire Wire Line
	4450 2350 4550 2350
Wire Wire Line
	4450 2400 4450 2500
Wire Wire Line
	4450 2500 4550 2500
$EndSCHEMATC
